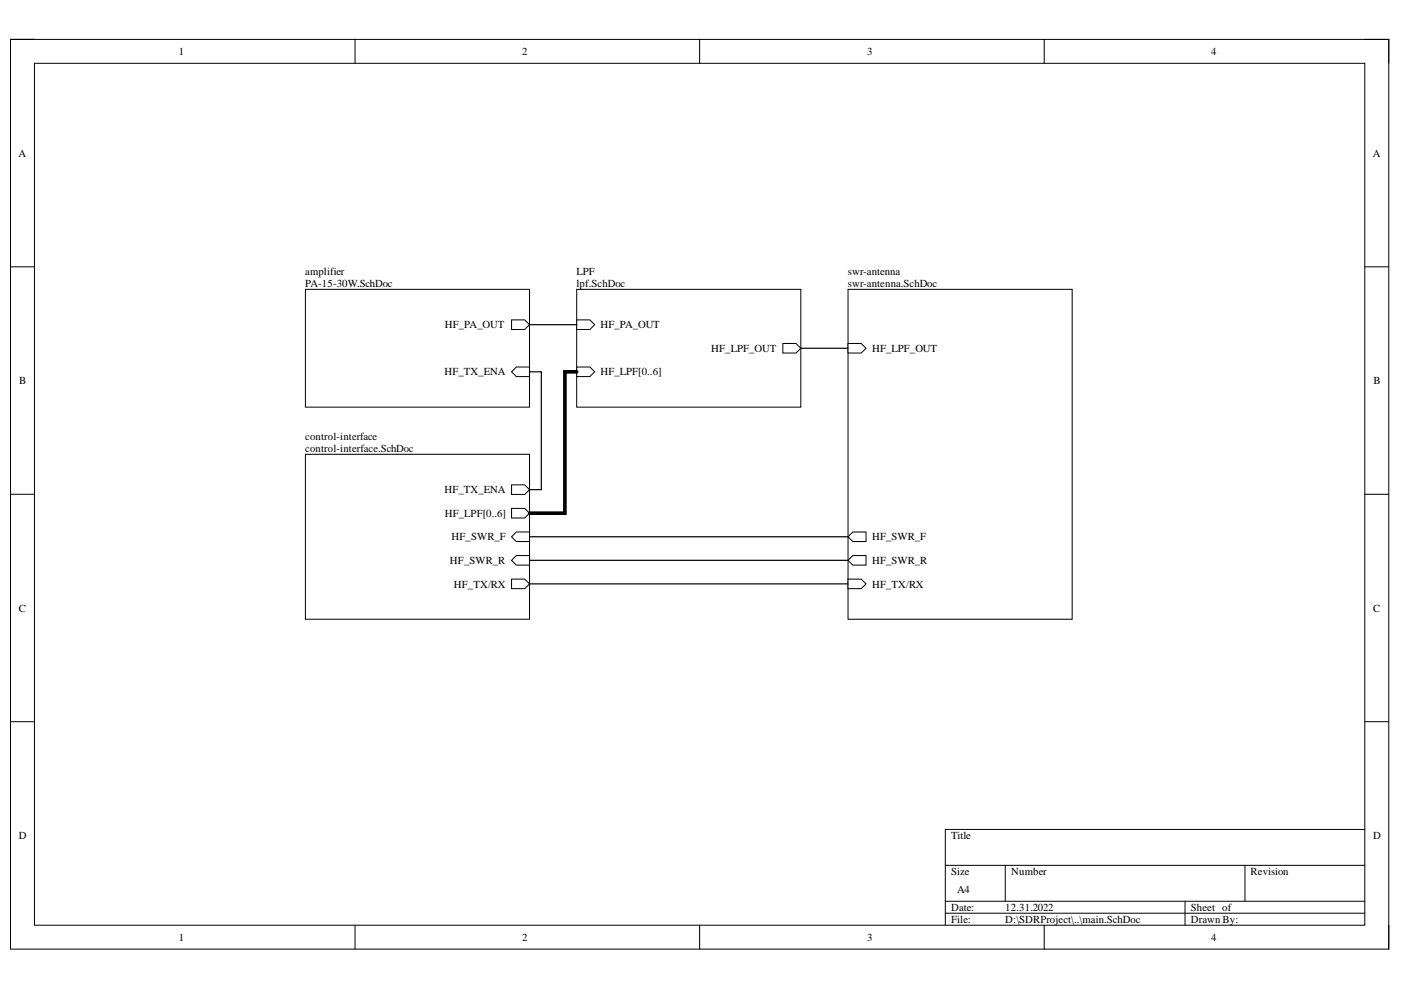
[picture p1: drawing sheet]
<svg xmlns="http://www.w3.org/2000/svg" width="297mm" height="210mm" viewBox="0 0 297 210" stroke-linecap="round" stroke-linejoin="round" font-family="sans-serif">
<path d="M2.2 8.4h292.2v192.8h-292.2z" fill="none" stroke="#000" stroke-width=".21"/>
<path d="M7.3 13.4h282.1v182.8h-282.1z" fill-rule="evenodd" fill="#fff"/>
<g fill="none" stroke="#000" stroke-width=".21">
<path d="M2.2 8.3h5.1M7.3 13.4h282.1v182.8h-282.1zM75.3 8.3v5.1M148.3 8.3v5.1M221.4 8.4v5M289.4 8.4h5v5M2.2 56.6h5.1M289.4 56.6h5M2.2 104.8h5.1M289.4 104.8h5M2.2 153h5.1M289.4 153h5"/>
<path d="M289.4 175.9h-89v20.3M75.3 196.2v5M148.3 196.2v5M200.4 183.5h89M200.4 191.1h89M200.4 193.6h89M213.1 183.5v7.6M221.4 196.2v5M251.2 191.1v5.1M264 183.5v7.6M294.4 196.2v5"/>
</g>
<path d="M64.8 96.3h47.5v35h-47.5z" fill-rule="evenodd" fill="#fff"/>
<path d="M64.8 96.3h47.5v35h-47.5z" fill="none" stroke="#000" stroke-width=".21"/>
<path d="M108.5 107.8h2.8l1 1-1 1h-2.8z" fill-rule="evenodd" fill="#fff"/>
<path d="M108.5 107.8h2.8l1 1-1 1h-2.8z" fill="none" stroke="#000" stroke-width=".21"/>
<path d="M108.5 102.8h2.8l1 1-1 1h-2.8z" fill-rule="evenodd" fill="#fff"/>
<path d="M108.5 102.8h2.8l1 1-1 1h-2.8z" fill="none" stroke="#000" stroke-width=".21"/>
<path d="M109.5 112.8h2.8v2h-2.8l-1-1z" fill-rule="evenodd" fill="#fff"/>
<path d="M109.5 112.8h2.8v2h-2.8l-1-1z" fill="none" stroke="#000" stroke-width=".21"/>
<path d="M108.5 118.8l1-1h2.8v2h-2.8z" fill-rule="evenodd" fill="#fff"/>
<path d="M108.5 118.8l1-1h2.8v2h-2.8z" fill="none" stroke="#000" stroke-width=".21"/>
<path d="M108.5 122.8h2.8l1 1-1 1h-2.8z" fill-rule="evenodd" fill="#fff"/>
<path d="M108.5 122.8h2.8l1 1-1 1h-2.8z" fill="none" stroke="#000" stroke-width=".21"/>
<path d="M64.8 61.3h47.5v25h-47.5z" fill-rule="evenodd" fill="#fff"/>
<path d="M64.8 61.3h47.5v25h-47.5z" fill="none" stroke="#000" stroke-width=".21"/>
<path d="M108.5 67.8h2.8l1 1-1 1.1h-2.8z" fill-rule="evenodd" fill="#fff"/>
<path d="M108.5 67.8h2.8l1 1-1 1.1h-2.8z" fill="none" stroke="#000" stroke-width=".21"/>
<path d="M108.5 78.8l1-1h2.8v2h-2.8z" fill-rule="evenodd" fill="#fff"/>
<path d="M108.5 78.8l1-1h2.8v2h-2.8z" fill="none" stroke="#000" stroke-width=".21"/>
<path d="M122.3 61.3h47.5v25h-47.5z" fill-rule="evenodd" fill="#fff"/>
<path d="M122.3 61.3h47.5v25h-47.5z" fill="none" stroke="#000" stroke-width=".21"/>
<path d="M166 72.8h2.8l1 1-1 1.1h-2.8z" fill-rule="evenodd" fill="#fff"/>
<path d="M166 72.8h2.8l1 1-1 1.1h-2.8z" fill="none" stroke="#000" stroke-width=".21"/>
<path d="M122.3 77.8h2.8l1 1-1 1h-2.8z" fill-rule="evenodd" fill="#fff"/>
<path d="M122.3 77.8h2.8l1 1-1 1h-2.8z" fill="none" stroke="#000" stroke-width=".21"/>
<path d="M122.3 67.8h2.8l1 1-1 1.1h-2.8z" fill-rule="evenodd" fill="#fff"/>
<path d="M122.3 67.8h2.8l1 1-1 1.1h-2.8z" fill="none" stroke="#000" stroke-width=".21"/>
<path d="M179.8 61.3h47.5v70h-47.5z" fill-rule="evenodd" fill="#fff"/>
<path d="M179.8 61.3h47.5v70h-47.5z" fill="none" stroke="#000" stroke-width=".21"/>
<path d="M179.8 72.8h2.8l1 1-1 1.1h-2.8z" fill-rule="evenodd" fill="#fff"/>
<path d="M179.8 72.8h2.8l1 1-1 1.1h-2.8z" fill="none" stroke="#000" stroke-width=".21"/>
<path d="M179.8 113.8l1-1h2.8v2h-2.8z" fill-rule="evenodd" fill="#fff"/>
<path d="M179.8 113.8l1-1h2.8v2h-2.8z" fill="none" stroke="#000" stroke-width=".21"/>
<path d="M179.8 118.8l1-1h2.8v2h-2.8z" fill-rule="evenodd" fill="#fff"/>
<path d="M179.8 118.8l1-1h2.8v2h-2.8z" fill="none" stroke="#000" stroke-width=".21"/>
<path d="M179.8 122.8h2.8l1 1-1 1h-2.8z" fill-rule="evenodd" fill="#fff"/>
<path d="M179.8 122.8h2.8l1 1-1 1h-2.8z" fill="none" stroke="#000" stroke-width=".21"/>
<path d="M112.3 78.8h2.5v25h-2.5M112.3 68.8h10M169.8 73.8h10M112.3 113.8h67.5M112.3 118.8h67.5M112.3 123.8h67.5" fill="none" stroke="#000" stroke-width=".25"/>
<path d="M122.3 78.8h-2.5v30h-7.5" fill="none" stroke="#000" stroke-width=".76"/>
<g font-size="2.3">
<text x="37.9" y="11.7">1</text>
<text x="110.7" y="11.7">2</text>
<text x="183.9" y="11.7">3</text>
<text x="256.8" y="11.7">4</text>
<text x="3.9" y="33.3">A</text>
<text x="291" y="33.3">A</text>
<text x="64.7" y="58.4">amplifier</text>
<text x="122.2" y="58.4">LPF</text>
<text x="179.7" y="58.4">swr-antenna</text>
<text x="64.7" y="60.8">PA-15-30W.SchDoc</text>
<text x="122.2" y="60.8">lpf.SchDoc</text>
<text x="179.7" y="60.8">swr-antenna.SchDoc</text>
<text x="94.3" y="69.6">HF_PA_OUT</text>
<text x="127.3" y="69.6">HF_PA_OUT</text>
<text x="150.8" y="74.6">HF_LPF_OUT</text>
<text x="184.9" y="74.6">HF_LPF_OUT</text>
<text x="4.1" y="81.4">B</text>
<text x="94.2" y="79.6">HF_TX_ENA</text>
<text x="127.3" y="79.6">HF_LPF[0..6]</text>
<text x="291.2" y="81.4">B</text>
<text x="64.7" y="93.4">control-interface</text>
<text x="64.7" y="95.8">control-interface.SchDoc</text>
<text x="94.2" y="104.6">HF_TX_ENA</text>
<text x="94.3" y="109.6">HF_LPF[0..6]</text>
<text x="95.4" y="119.6">HF_SWR_R</text>
<text x="95.7" y="114.6">HF_SWR_F</text>
<text x="184.9" y="114.6">HF_SWR_F</text>
<text x="184.9" y="119.6">HF_SWR_R</text>
<text x="96.3" y="124.6">HF_TX/RX</text>
<text x="184.9" y="124.6">HF_TX/RX</text>
<text x="4" y="129.7">C</text>
<text x="291.1" y="129.7">C</text>
<text x="4" y="177.9">D</text>
<text x="201.6" y="177.9">Title</text>
<text x="291.1" y="177.9">D</text>
<text x="201.6" y="185.5">Size</text>
<text x="214.4" y="185.5">Number</text>
<text x="265.2" y="185.5">Revision</text>
<text x="202.9" y="189.3">A4</text>
<text x="201.6" y="193.1">Date:</text>
<text x="201.6" y="195.7">File:</text>
<text x="213.1" y="193.1">12.31.2022</text>
<text x="213.1" y="195.7">D:\SDRProject\..\main.SchDoc</text>
<text x="252.5" y="193.1">Sheet of</text>
<text x="252.5" y="195.7">Drawn By:</text>
<text x="37.9" y="199.5">1</text>
<text x="110.7" y="199.5">2</text>
<text x="183.9" y="199.5">3</text>
<text x="256.8" y="199.5">4</text>
</g>
</svg>
